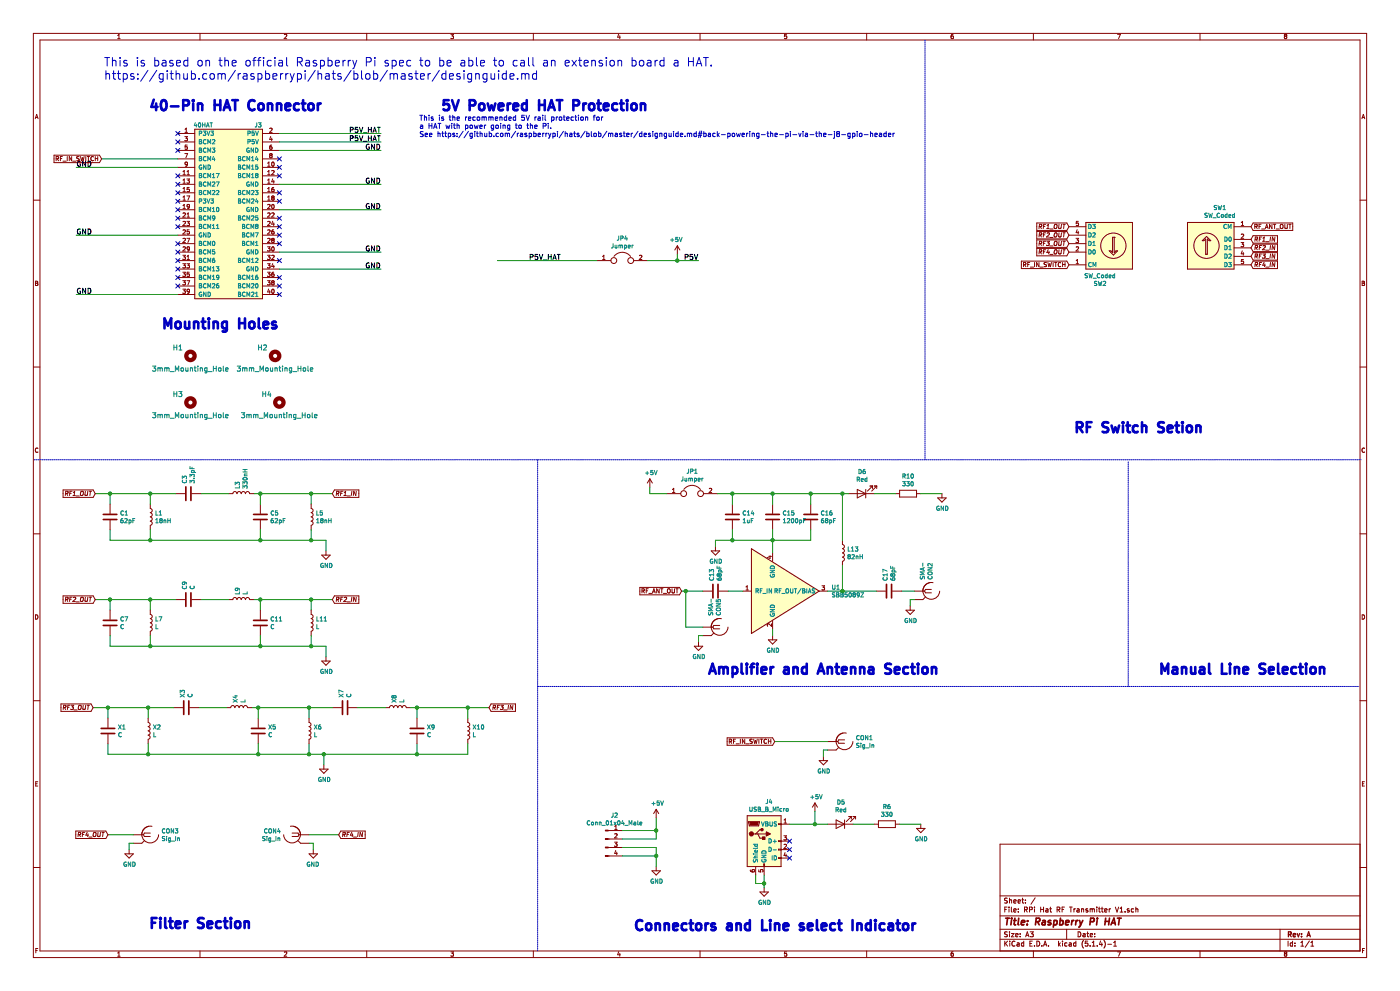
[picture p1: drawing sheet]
EESchema Schematic File Version 4
LIBS:RPi Hat RF Transmitter V1-cache
EELAYER 30 0
EELAYER END
$Descr A3 16535 11693
encoding utf-8
Sheet 1 1
Title "Raspberry Pi HAT"
Date ""
Rev "A"
Comp ""
Comment1 ""
Comment2 ""
Comment3 ""
Comment4 ""
$EndDescr
$Comp
L Mechanical:MountingHole H1
U 1 1
P 2250 4200
F 0 "H1" H 2100 4300 60  0000 C CNN
F 1 "3mm_Mounting_Hole" H 2250 4050 60  0000 C CNN
F 2 "project_footprints:NPTH_3mm_ID" H 2150 4200 60  0001 C CNN
F 3 "" H 2150 4200 60  0001 C CNN
	1    2250 4200
	1    0    0    -1  
$EndComp
$Comp
L Mechanical:MountingHole H2
U 1 1
P 3250 4200
F 0 "H2" H 3100 4300 60  0000 C CNN
F 1 "3mm_Mounting_Hole" H 3250 4050 60  0000 C CNN
F 2 "project_footprints:NPTH_3mm_ID" H 3150 4200 60  0001 C CNN
F 3 "" H 3150 4200 60  0001 C CNN
	1    3250 4200
	1    0    0    -1  
$EndComp
$Comp
L Mechanical:MountingHole H3
U 1 1
P 2250 4750
F 0 "H3" H 2100 4850 60  0000 C CNN
F 1 "3mm_Mounting_Hole" H 2250 4600 60  0000 C CNN
F 2 "project_footprints:NPTH_3mm_ID" H 2150 4750 60  0001 C CNN
F 3 "" H 2150 4750 60  0001 C CNN
	1    2250 4750
	1    0    0    -1  
$EndComp
$Comp
L Mechanical:MountingHole H4
U 1 1
P 3300 4750
F 0 "H4" H 3150 4850 60  0000 C CNN
F 1 "3mm_Mounting_Hole" H 3300 4600 60  0000 C CNN
F 2 "project_footprints:NPTH_3mm_ID" H 3200 4750 60  0001 C CNN
F 3 "" H 3200 4750 60  0001 C CNN
	1    3300 4750
	1    0    0    -1  
$EndComp
$Comp
L RPi-Hat-RF-Transmitter-V1-rescue:OX40HAT-raspberrypi_hat J3
U 1 1
P 2700 1575
F 0 "J3" H 3050 1675 50  0000 C CNN
F 1 "40HAT" H 2400 1675 50  0000 C CNN
F 2 "Connector_PinSocket_2.54mm:PinSocket_2x20_P2.54mm_Vertical" H 2700 1775 50  0001 C CNN
F 3 "" H 2000 1575 50  0000 C CNN
	1    2700 1575
	1    0    0    -1  
$EndComp
Text Label 6625 3075 2    60   ~ 0
P5V_HAT
Text Label 8250 3075 2    60   ~ 0
P5V
Wire Wire Line
	8250 3075 8000 3075
Text Notes 5200 1325 0    118  ~ 24
5V Powered HAT Protection
Text Notes 4950 1625 0    60   ~ 0
This is the recommended 5V rail protection for \na HAT with power going to the Pi.\nSee https://github.com/raspberrypi/hats/blob/master/designguide.md#back-powering-the-pi-via-the-j8-gpio-header
Text Notes 1900 3900 0    118  ~ 24
Mounting Holes
Text Notes 1750 1325 0    118  ~ 24
40-Pin HAT Connector
Text Label 900  3475 0    60   ~ 0
GND
Wire Wire Line
	2100 3475 900  3475
Text Label 900  2775 0    60   ~ 0
GND
Wire Wire Line
	2100 2775 900  2775
Wire Wire Line
	3300 2175 4500 2175
Wire Wire Line
	3300 2475 4500 2475
Wire Wire Line
	3300 2975 4500 2975
Wire Wire Line
	3300 3175 4500 3175
Text Label 4500 2175 2    60   ~ 0
GND
Text Label 4500 2475 2    60   ~ 0
GND
Text Label 4500 2975 2    60   ~ 0
GND
Text Label 4500 3175 2    60   ~ 0
GND
Text Label 4500 1775 2    60   ~ 0
GND
Wire Wire Line
	3300 1775 4500 1775
Text Label 4500 1675 2    60   ~ 0
P5V_HAT
Wire Wire Line
	3300 1675 4500 1675
Text Label 4500 1575 2    60   ~ 0
P5V_HAT
Wire Wire Line
	3300 1575 4500 1575
Text Notes 1225 950  0    100  ~ 0
This is based on the official Raspberry Pi spec to be able to call an extension board a HAT.\nhttps://github.com/raspberrypi/hats/blob/master/designguide.md
Wire Wire Line
	2100 1875 1200 1875
$Comp
L Device:C C1
U 1 1
P 1300 6100
F 0 "C1" H 1415 6146 50  0000 L CNN
F 1 "62pF" H 1415 6055 50  0000 L CNN
F 2 "Capacitor_SMD:C_0805_2012Metric_Pad1.15x1.40mm_HandSolder" H 1338 5950 50  0001 C CNN
F 3 "~" H 1300 6100 50  0001 C CNN
	1    1300 6100
	1    0    0    -1  
$EndComp
$Comp
L Device:C C3
U 1 1
P 2225 5825
F 0 "C3" H 2340 5871 50  0000 L CNN
F 1 "3.3pF" H 2340 5780 50  0000 L CNN
F 2 "Capacitor_SMD:C_0805_2012Metric_Pad1.15x1.40mm_HandSolder" H 2263 5675 50  0001 C CNN
F 3 "~" H 2225 5825 50  0001 C CNN
	1    2225 5825
	0    -1   -1   0   
$EndComp
$Comp
L Device:C C5
U 1 1
P 3075 6100
F 0 "C5" H 3190 6146 50  0000 L CNN
F 1 "62pF" H 3190 6055 50  0000 L CNN
F 2 "Capacitor_SMD:C_0805_2012Metric_Pad1.15x1.40mm_HandSolder" H 3113 5950 50  0001 C CNN
F 3 "~" H 3075 6100 50  0001 C CNN
	1    3075 6100
	1    0    0    -1  
$EndComp
$Comp
L Device:L L1
U 1 1
P 1775 6100
F 0 "L1" H 1828 6146 50  0000 L CNN
F 1 "18nH" H 1828 6055 50  0000 L CNN
F 2 "Inductor_SMD:L_0805_2012Metric_Pad1.15x1.40mm_HandSolder" H 1775 6100 50  0001 C CNN
F 3 "~" H 1775 6100 50  0001 C CNN
	1    1775 6100
	1    0    0    -1  
$EndComp
$Comp
L Device:L L5
U 1 1
P 3675 6100
F 0 "L5" H 3728 6146 50  0000 L CNN
F 1 "18nH" H 3728 6055 50  0000 L CNN
F 2 "Inductor_SMD:L_0805_2012Metric_Pad1.15x1.40mm_HandSolder" H 3675 6100 50  0001 C CNN
F 3 "~" H 3675 6100 50  0001 C CNN
	1    3675 6100
	1    0    0    -1  
$EndComp
$Comp
L Device:L L3
U 1 1
P 2850 5825
F 0 "L3" H 2903 5871 50  0000 L CNN
F 1 "330nH" H 2903 5780 50  0000 L CNN
F 2 "Inductor_SMD:L_0805_2012Metric_Pad1.15x1.40mm_HandSolder" H 2850 5825 50  0001 C CNN
F 3 "~" H 2850 5825 50  0001 C CNN
	1    2850 5825
	0    -1   -1   0   
$EndComp
Wire Wire Line
	1300 5825 1300 5950
Wire Wire Line
	1300 5825 1775 5825
Connection ~ 1775 5825
Wire Wire Line
	1775 5825 2075 5825
Wire Wire Line
	2375 5825 2700 5825
Wire Wire Line
	3000 5825 3075 5825
Wire Wire Line
	3075 5825 3075 5950
Wire Wire Line
	3075 5825 3675 5825
Wire Wire Line
	3675 5825 3675 5950
Connection ~ 3075 5825
Wire Wire Line
	1300 6250 1300 6375
Wire Wire Line
	1300 6375 1775 6375
Wire Wire Line
	1775 6375 1775 6250
Connection ~ 1775 6375
Wire Wire Line
	3075 6250 3075 6375
Connection ~ 3075 6375
Wire Wire Line
	3075 6375 1775 6375
Wire Wire Line
	3675 6250 3675 6375
Wire Wire Line
	3675 6375 3075 6375
Wire Wire Line
	3850 6375 3850 6500
$Comp
L power:GND #PWR09
U 1 1
P 3850 6500
F 0 "#PWR09" H 3850 6250 50  0001 C CNN
F 1 "GND" H 3855 6327 50  0000 C CNN
F 2 "" H 3850 6500 50  0001 C CNN
F 3 "" H 3850 6500 50  0001 C CNN
	1    3850 6500
	1    0    0    -1  
$EndComp
Text GLabel 1125 5825 0    50   Input Italic 0
RF1_OUT
Text GLabel 3925 5825 2    50   Input Italic 0
RF1_IN
$Comp
L Device:C X1
U 1 1
P 1275 8625
F 0 "X1" H 1390 8671 50  0000 L CNN
F 1 "C" H 1390 8580 50  0000 L CNN
F 2 "Capacitor_SMD:C_0805_2012Metric_Pad1.15x1.40mm_HandSolder" H 1313 8475 50  0001 C CNN
F 3 "~" H 1275 8625 50  0001 C CNN
	1    1275 8625
	1    0    0    -1  
$EndComp
$Comp
L Device:C X3
U 1 1
P 2200 8350
F 0 "X3" H 2315 8396 50  0000 L CNN
F 1 "C" H 2315 8305 50  0000 L CNN
F 2 "Capacitor_SMD:C_0805_2012Metric_Pad1.15x1.40mm_HandSolder" H 2238 8200 50  0001 C CNN
F 3 "~" H 2200 8350 50  0001 C CNN
	1    2200 8350
	0    -1   -1   0   
$EndComp
$Comp
L Device:C X5
U 1 1
P 3050 8625
F 0 "X5" H 3165 8671 50  0000 L CNN
F 1 "C" H 3165 8580 50  0000 L CNN
F 2 "Capacitor_SMD:C_0805_2012Metric_Pad1.15x1.40mm_HandSolder" H 3088 8475 50  0001 C CNN
F 3 "~" H 3050 8625 50  0001 C CNN
	1    3050 8625
	1    0    0    -1  
$EndComp
$Comp
L Device:L X2
U 1 1
P 1750 8625
F 0 "X2" H 1803 8671 50  0000 L CNN
F 1 "L" H 1803 8580 50  0000 L CNN
F 2 "Inductor_SMD:L_0805_2012Metric_Pad1.15x1.40mm_HandSolder" H 1750 8625 50  0001 C CNN
F 3 "~" H 1750 8625 50  0001 C CNN
	1    1750 8625
	1    0    0    -1  
$EndComp
$Comp
L Device:L X6
U 1 1
P 3650 8625
F 0 "X6" H 3703 8671 50  0000 L CNN
F 1 "L" H 3703 8580 50  0000 L CNN
F 2 "Inductor_SMD:L_0805_2012Metric_Pad1.15x1.40mm_HandSolder" H 3650 8625 50  0001 C CNN
F 3 "~" H 3650 8625 50  0001 C CNN
	1    3650 8625
	1    0    0    -1  
$EndComp
$Comp
L Device:L X4
U 1 1
P 2825 8350
F 0 "X4" H 2878 8396 50  0000 L CNN
F 1 "L" H 2878 8305 50  0000 L CNN
F 2 "Inductor_SMD:L_0805_2012Metric_Pad1.15x1.40mm_HandSolder" H 2825 8350 50  0001 C CNN
F 3 "~" H 2825 8350 50  0001 C CNN
	1    2825 8350
	0    -1   -1   0   
$EndComp
Wire Wire Line
	1275 8350 1275 8475
Wire Wire Line
	1275 8350 1750 8350
Connection ~ 1750 8350
Wire Wire Line
	1750 8350 2050 8350
Wire Wire Line
	2350 8350 2675 8350
Wire Wire Line
	2975 8350 3050 8350
Wire Wire Line
	3050 8350 3050 8475
Wire Wire Line
	1275 8775 1275 8900
Wire Wire Line
	1275 8900 1750 8900
Wire Wire Line
	1750 8900 1750 8775
Connection ~ 1750 8900
Wire Wire Line
	3050 8775 3050 8900
Connection ~ 3050 8900
Wire Wire Line
	3050 8900 1750 8900
Wire Wire Line
	3650 8775 3650 8900
Wire Wire Line
	3650 8900 3050 8900
Wire Wire Line
	3825 8900 3825 9025
$Comp
L power:GND #PWR010
U 1 1
P 3825 9025
F 0 "#PWR010" H 3825 8775 50  0001 C CNN
F 1 "GND" H 3830 8852 50  0000 C CNN
F 2 "" H 3825 9025 50  0001 C CNN
F 3 "" H 3825 9025 50  0001 C CNN
	1    3825 9025
	1    0    0    -1  
$EndComp
$Comp
L Device:C C7
U 1 1
P 1300 7350
F 0 "C7" H 1415 7396 50  0000 L CNN
F 1 "C" H 1415 7305 50  0000 L CNN
F 2 "Capacitor_SMD:C_0805_2012Metric_Pad1.15x1.40mm_HandSolder" H 1338 7200 50  0001 C CNN
F 3 "~" H 1300 7350 50  0001 C CNN
	1    1300 7350
	1    0    0    -1  
$EndComp
$Comp
L Device:C C9
U 1 1
P 2225 7075
F 0 "C9" H 2340 7121 50  0000 L CNN
F 1 "C" H 2340 7030 50  0000 L CNN
F 2 "Capacitor_SMD:C_0805_2012Metric_Pad1.15x1.40mm_HandSolder" H 2263 6925 50  0001 C CNN
F 3 "~" H 2225 7075 50  0001 C CNN
	1    2225 7075
	0    -1   -1   0   
$EndComp
$Comp
L Device:C C11
U 1 1
P 3075 7350
F 0 "C11" H 3190 7396 50  0000 L CNN
F 1 "C" H 3190 7305 50  0000 L CNN
F 2 "Capacitor_SMD:C_0805_2012Metric_Pad1.15x1.40mm_HandSolder" H 3113 7200 50  0001 C CNN
F 3 "~" H 3075 7350 50  0001 C CNN
	1    3075 7350
	1    0    0    -1  
$EndComp
$Comp
L Device:L L7
U 1 1
P 1775 7350
F 0 "L7" H 1828 7396 50  0000 L CNN
F 1 "L" H 1828 7305 50  0000 L CNN
F 2 "Inductor_SMD:L_0805_2012Metric_Pad1.15x1.40mm_HandSolder" H 1775 7350 50  0001 C CNN
F 3 "~" H 1775 7350 50  0001 C CNN
	1    1775 7350
	1    0    0    -1  
$EndComp
$Comp
L Device:L L11
U 1 1
P 3675 7350
F 0 "L11" H 3728 7396 50  0000 L CNN
F 1 "L" H 3728 7305 50  0000 L CNN
F 2 "Inductor_SMD:L_0805_2012Metric_Pad1.15x1.40mm_HandSolder" H 3675 7350 50  0001 C CNN
F 3 "~" H 3675 7350 50  0001 C CNN
	1    3675 7350
	1    0    0    -1  
$EndComp
$Comp
L Device:L L9
U 1 1
P 2850 7075
F 0 "L9" H 2903 7121 50  0000 L CNN
F 1 "L" H 2903 7030 50  0000 L CNN
F 2 "Inductor_SMD:L_0805_2012Metric_Pad1.15x1.40mm_HandSolder" H 2850 7075 50  0001 C CNN
F 3 "~" H 2850 7075 50  0001 C CNN
	1    2850 7075
	0    -1   -1   0   
$EndComp
Wire Wire Line
	1300 7075 1300 7200
Wire Wire Line
	2375 7075 2700 7075
Wire Wire Line
	3000 7075 3075 7075
Wire Wire Line
	3075 7075 3075 7200
Wire Wire Line
	3675 7075 3675 7200
Connection ~ 3075 7075
Wire Wire Line
	1300 7500 1300 7625
Wire Wire Line
	1300 7625 1775 7625
Wire Wire Line
	1775 7625 1775 7500
Connection ~ 1775 7625
Wire Wire Line
	3075 7500 3075 7625
Connection ~ 3075 7625
Wire Wire Line
	3075 7625 1775 7625
Wire Wire Line
	3675 7500 3675 7625
Wire Wire Line
	3675 7625 3075 7625
Wire Wire Line
	3850 7625 3850 7750
$Comp
L power:GND #PWR011
U 1 1
P 3850 7750
F 0 "#PWR011" H 3850 7500 50  0001 C CNN
F 1 "GND" H 3855 7577 50  0000 C CNN
F 2 "" H 3850 7750 50  0001 C CNN
F 3 "" H 3850 7750 50  0001 C CNN
	1    3850 7750
	1    0    0    -1  
$EndComp
Text GLabel 1125 7075 0    50   Input Italic 0
RF2_OUT
Text GLabel 1275 9850 0    50   Input Italic 0
RF4_OUT
Text GLabel 4000 9850 2    50   Input Italic 0
RF4_IN
Wire Notes Line
	10925 475  10925 5425
Wire Notes Line
	400  5425 16075 5425
Text Notes 1750 10975 0    118  ~ 24
Filter Section\n
Text Notes 12675 5125 0    118  ~ 24
RF Switch Setion
$Comp
L Device:C C14
U 1 1
P 8650 6100
F 0 "C14" H 8765 6146 50  0000 L CNN
F 1 "1uF" H 8765 6055 50  0000 L CNN
F 2 "Capacitor_SMD:C_0805_2012Metric_Pad1.15x1.40mm_HandSolder" H 8688 5950 50  0001 C CNN
F 3 "~" H 8650 6100 50  0001 C CNN
	1    8650 6100
	1    0    0    -1  
$EndComp
Wire Wire Line
	8650 5825 8650 5950
$Comp
L Device:C C15
U 1 1
P 9125 6100
F 0 "C15" H 9240 6146 50  0000 L CNN
F 1 "1200pF" H 9240 6055 50  0000 L CNN
F 2 "Capacitor_SMD:C_0805_2012Metric_Pad1.15x1.40mm_HandSolder" H 9163 5950 50  0001 C CNN
F 3 "~" H 9125 6100 50  0001 C CNN
	1    9125 6100
	1    0    0    -1  
$EndComp
Wire Wire Line
	9125 5825 9125 5950
$Comp
L Device:C C16
U 1 1
P 9575 6100
F 0 "C16" H 9690 6146 50  0000 L CNN
F 1 "68pF" H 9690 6055 50  0000 L CNN
F 2 "Capacitor_SMD:C_0805_2012Metric_Pad1.15x1.40mm_HandSolder" H 9613 5950 50  0001 C CNN
F 3 "~" H 9575 6100 50  0001 C CNN
	1    9575 6100
	1    0    0    -1  
$EndComp
Wire Wire Line
	9575 5825 9575 5950
$Comp
L Device:C C13
U 1 1
P 8450 6975
F 0 "C13" H 8565 7021 50  0000 L CNN
F 1 "68pF" H 8565 6930 50  0000 L CNN
F 2 "Capacitor_SMD:C_0805_2012Metric_Pad1.15x1.40mm_HandSolder" H 8488 6825 50  0001 C CNN
F 3 "~" H 8450 6975 50  0001 C CNN
	1    8450 6975
	0    -1   -1   0   
$EndComp
$Comp
L Device:C C17
U 1 1
P 10500 6975
F 0 "C17" H 10615 7021 50  0000 L CNN
F 1 "68pF" H 10615 6930 50  0000 L CNN
F 2 "Capacitor_SMD:C_0805_2012Metric_Pad1.15x1.40mm_HandSolder" H 10538 6825 50  0001 C CNN
F 3 "~" H 10500 6975 50  0001 C CNN
	1    10500 6975
	0    -1   -1   0   
$EndComp
$Comp
L Device:L L13
U 1 1
P 9950 6525
F 0 "L13" H 10003 6571 50  0000 L CNN
F 1 "82nH" H 10003 6480 50  0000 L CNN
F 2 "Inductor_SMD:L_0805_2012Metric_Pad1.15x1.40mm_HandSolder" H 9950 6525 50  0001 C CNN
F 3 "~" H 9950 6525 50  0001 C CNN
	1    9950 6525
	1    0    0    -1  
$EndComp
Wire Wire Line
	9575 5825 9125 5825
Wire Wire Line
	9125 5825 8650 5825
Connection ~ 9125 5825
Wire Wire Line
	8600 6975 8775 6975
Wire Wire Line
	9575 6250 9575 6375
Wire Wire Line
	9125 6375 9125 6250
Wire Wire Line
	9125 6375 8650 6375
Wire Wire Line
	8650 6375 8650 6250
Connection ~ 9125 6375
Wire Wire Line
	8650 6375 8450 6375
Wire Wire Line
	8450 6375 8450 6450
Connection ~ 8650 6375
$Comp
L power:GND #PWR013
U 1 1
P 8450 6450
F 0 "#PWR013" H 8450 6200 50  0001 C CNN
F 1 "GND" H 8455 6277 50  0000 C CNN
F 2 "" H 8450 6450 50  0001 C CNN
F 3 "" H 8450 6450 50  0001 C CNN
	1    8450 6450
	1    0    0    -1  
$EndComp
Text Notes 8350 7975 0    118  ~ 24
Amplifier and Antenna Section
Wire Notes Line
	6350 8100 16050 8100
Text Notes 7475 11000 0    118  ~ 24
Connectors and Line select Indicator\n
Wire Wire Line
	9775 6975 9950 6975
Connection ~ 9950 6975
Wire Wire Line
	9950 6675 9950 6975
Wire Wire Line
	9125 6525 9125 6375
$Comp
L power:GND #PWR020
U 1 1
P 9125 7500
F 0 "#PWR020" H 9125 7250 50  0001 C CNN
F 1 "GND" H 9130 7327 50  0000 C CNN
F 2 "" H 9125 7500 50  0001 C CNN
F 3 "" H 9125 7500 50  0001 C CNN
	1    9125 7500
	1    0    0    -1  
$EndComp
$Comp
L power:+5V #PWR014
U 1 1
P 8000 3000
F 0 "#PWR014" H 8000 2850 50  0001 C CNN
F 1 "+5V" H 8015 3173 50  0000 C CNN
F 2 "" H 8000 3000 50  0001 C CNN
F 3 "" H 8000 3000 50  0001 C CNN
	1    8000 3000
	-1   0    0    -1  
$EndComp
Wire Wire Line
	8000 3000 8000 3075
$Comp
L power:+5V #PWR019
U 1 1
P 7675 5750
F 0 "#PWR019" H 7675 5600 50  0001 C CNN
F 1 "+5V" H 7690 5923 50  0000 C CNN
F 2 "" H 7675 5750 50  0001 C CNN
F 3 "" H 7675 5750 50  0001 C CNN
	1    7675 5750
	1    0    0    -1  
$EndComp
Text GLabel 8050 6975 0    50   Input ~ 0
RF_ANT_OUT
Wire Wire Line
	8050 6975 8100 6975
Connection ~ 8100 6975
Wire Wire Line
	8100 6975 8300 6975
$Comp
L vk_custom_kicad:SMA- CON2
U 1 1
P 11100 6975
F 0 "CON2" H 11230 6865 50  0000 L CNN
F 1 "SMA-" H 11230 6774 50  0000 L CNN
F 2 "Connector_Coaxial:SMA_Amphenol_132291-12_Vertical" V 11100 6775 50  0001 C CNN
F 3 "JOHNSON COMPONENTS" H 11250 6825 50  0001 L BNN
F 4 "91B6105" H 11500 6725 50  0001 L BNN "Field4"
F 5 "1339835" H 11500 6725 50  0001 L BNN "Field5"
F 6 "142-0701-871" H 11250 6825 50  0001 L BNN "Field6"
	1    11100 6975
	0    1    -1   0   
$EndComp
$Comp
L power:GND #PWR022
U 1 1
P 10750 7150
F 0 "#PWR022" H 10750 6900 50  0001 C CNN
F 1 "GND" H 10755 6977 50  0000 C CNN
F 2 "" H 10750 7150 50  0001 C CNN
F 3 "" H 10750 7150 50  0001 C CNN
	1    10750 7150
	1    0    0    -1  
$EndComp
Wire Wire Line
	10650 6975 10800 6975
Wire Wire Line
	10800 7075 10750 7075
Wire Wire Line
	10750 7075 10750 7150
$Comp
L vk_custom_kicad:SMA- CON1
U 1 1
P 10075 8750
F 0 "CON1" V 10115 8780 50  0000 L CNN
F 1 "Sig_In" V 10024 8780 50  0000 L CNN
F 2 "Connector_Coaxial:SMA_Amphenol_132291-12_Vertical" V 10075 8550 50  0001 C CNN
F 3 "JOHNSON COMPONENTS" H 10225 8600 50  0001 L BNN
F 4 "91B6105" H 10475 8500 50  0001 L BNN "Field4"
F 5 "1339835" H 10475 8500 50  0001 L BNN "Field5"
F 6 "142-0701-871" H 10225 8600 50  0001 L BNN "Field6"
	1    10075 8750
	0    1    -1   0   
$EndComp
$Comp
L power:GND #PWR021
U 1 1
P 9725 8925
F 0 "#PWR021" H 9725 8675 50  0001 C CNN
F 1 "GND" H 9730 8752 50  0000 C CNN
F 2 "" H 9725 8925 50  0001 C CNN
F 3 "" H 9725 8925 50  0001 C CNN
	1    9725 8925
	1    0    0    -1  
$EndComp
Wire Wire Line
	9775 8850 9725 8850
Wire Wire Line
	9725 8850 9725 8925
Text GLabel 9150 8750 0    50   Input ~ 0
RF_IN_SWITCH
$Comp
L Connector:Conn_01x04_Male J2
U 1 1
P 7150 9900
F 0 "J2" H 7258 10181 50  0000 C CNN
F 1 "Conn_01x04_Male" H 7258 10090 50  0000 C CNN
F 2 "Connector_PinHeader_2.54mm:PinHeader_1x04_P2.54mm_Vertical" H 7150 9900 50  0001 C CNN
F 3 "~" H 7150 9900 50  0001 C CNN
	1    7150 9900
	1    0    0    -1  
$EndComp
Wire Wire Line
	7350 10000 7750 10000
Wire Wire Line
	7750 10000 7750 10100
Wire Wire Line
	7750 10100 7350 10100
Wire Wire Line
	7750 9800 7750 9900
Wire Wire Line
	7350 9800 7750 9800
Wire Wire Line
	7350 9900 7750 9900
Wire Wire Line
	7750 9800 7750 9650
Connection ~ 7750 9800
Wire Wire Line
	7750 10100 7750 10225
Connection ~ 7750 10100
$Comp
L power:+5V #PWR015
U 1 1
P 7750 9650
F 0 "#PWR015" H 7750 9500 50  0001 C CNN
F 1 "+5V" H 7765 9823 50  0000 C CNN
F 2 "" H 7750 9650 50  0001 C CNN
F 3 "" H 7750 9650 50  0001 C CNN
	1    7750 9650
	1    0    0    -1  
$EndComp
$Comp
L power:GND #PWR016
U 1 1
P 7750 10225
F 0 "#PWR016" H 7750 9975 50  0001 C CNN
F 1 "GND" H 7755 10052 50  0000 C CNN
F 2 "" H 7750 10225 50  0001 C CNN
F 3 "" H 7750 10225 50  0001 C CNN
	1    7750 10225
	1    0    0    -1  
$EndComp
$Comp
L Device:Jumper JP1
U 1 1
P 8175 5825
F 0 "JP1" H 8175 6089 50  0000 C CNN
F 1 "Jumper" H 8175 5998 50  0000 C CNN
F 2 "Connector_PinHeader_2.54mm:PinHeader_1x02_P2.54mm_Vertical" H 8175 5825 50  0001 C CNN
F 3 "~" H 8175 5825 50  0001 C CNN
	1    8175 5825
	1    0    0    -1  
$EndComp
Wire Wire Line
	8475 5825 8650 5825
Connection ~ 8650 5825
Wire Wire Line
	7675 5825 7875 5825
Wire Wire Line
	7675 5750 7675 5825
$Comp
L vk_custom_kicad:SMA- CON5
U 1 1
P 8600 7400
F 0 "CON5" H 8730 7290 50  0000 L CNN
F 1 "SMA-" H 8730 7199 50  0000 L CNN
F 2 "Connector_Coaxial:SMA_Amphenol_132291-12_Vertical" V 8600 7200 50  0001 C CNN
F 3 "JOHNSON COMPONENTS" H 8750 7250 50  0001 L BNN
F 4 "91B6105" H 9000 7150 50  0001 L BNN "Field4"
F 5 "1339835" H 9000 7150 50  0001 L BNN "Field5"
F 6 "142-0701-871" H 8750 7250 50  0001 L BNN "Field6"
	1    8600 7400
	0    1    -1   0   
$EndComp
$Comp
L power:GND #PWR012
U 1 1
P 8250 7575
F 0 "#PWR012" H 8250 7325 50  0001 C CNN
F 1 "GND" H 8255 7402 50  0000 C CNN
F 2 "" H 8250 7575 50  0001 C CNN
F 3 "" H 8250 7575 50  0001 C CNN
	1    8250 7575
	1    0    0    -1  
$EndComp
Wire Wire Line
	8300 7500 8250 7500
Wire Wire Line
	8250 7500 8250 7575
Wire Wire Line
	8100 7400 8100 6975
Wire Wire Line
	8100 7400 8300 7400
Connection ~ 8000 3075
Wire Wire Line
	9150 8750 9775 8750
$Comp
L Connector:USB_B_Micro J4
U 1 1
P 9025 9925
F 0 "J4" H 9082 10392 50  0000 C CNN
F 1 "USB_B_Micro" H 9082 10301 50  0000 C CNN
F 2 "Connector_USB:USB_Micro-B_Molex-105017-0001" H 9175 9875 50  0001 C CNN
F 3 "~" H 9175 9875 50  0001 C CNN
	1    9025 9925
	1    0    0    -1  
$EndComp
Wire Wire Line
	9325 9725 9625 9725
Wire Wire Line
	9625 9725 9625 9575
Wire Wire Line
	8925 10325 8925 10425
Wire Wire Line
	8925 10425 9025 10425
Wire Wire Line
	9025 10425 9025 10325
Wire Wire Line
	9025 10425 9025 10475
Connection ~ 9025 10425
$Comp
L power:GND #PWR027
U 1 1
P 9025 10475
F 0 "#PWR027" H 9025 10225 50  0001 C CNN
F 1 "GND" H 9030 10302 50  0000 C CNN
F 2 "" H 9025 10475 50  0001 C CNN
F 3 "" H 9025 10475 50  0001 C CNN
	1    9025 10475
	1    0    0    -1  
$EndComp
$Comp
L power:+5V #PWR028
U 1 1
P 9625 9575
F 0 "#PWR028" H 9625 9425 50  0001 C CNN
F 1 "+5V" H 9640 9748 50  0000 C CNN
F 2 "" H 9625 9575 50  0001 C CNN
F 3 "" H 9625 9575 50  0001 C CNN
	1    9625 9575
	1    0    0    -1  
$EndComp
$Comp
L vk_custom_kicad:SMA- CON3
U 1 1
P 1875 9850
F 0 "CON3" V 1915 9880 50  0000 L CNN
F 1 "Sig_In" V 1824 9880 50  0000 L CNN
F 2 "Connector_Coaxial:SMA_Amphenol_132291-12_Vertical" V 1875 9650 50  0001 C CNN
F 3 "JOHNSON COMPONENTS" H 2025 9700 50  0001 L BNN
F 4 "91B6105" H 2275 9600 50  0001 L BNN "Field4"
F 5 "1339835" H 2275 9600 50  0001 L BNN "Field5"
F 6 "142-0701-871" H 2025 9700 50  0001 L BNN "Field6"
	1    1875 9850
	0    1    -1   0   
$EndComp
$Comp
L power:GND #PWR05
U 1 1
P 1525 10025
F 0 "#PWR05" H 1525 9775 50  0001 C CNN
F 1 "GND" H 1530 9852 50  0000 C CNN
F 2 "" H 1525 10025 50  0001 C CNN
F 3 "" H 1525 10025 50  0001 C CNN
	1    1525 10025
	1    0    0    -1  
$EndComp
Wire Wire Line
	1575 9950 1525 9950
Wire Wire Line
	1525 9950 1525 10025
$Comp
L vk_custom_kicad:SMA- CON4
U 1 1
P 3350 9850
F 0 "CON4" V 3390 9880 50  0000 L CNN
F 1 "Sig_In" V 3299 9880 50  0000 L CNN
F 2 "Connector_Coaxial:SMA_Amphenol_132291-12_Vertical" V 3350 9650 50  0001 C CNN
F 3 "JOHNSON COMPONENTS" H 3500 9700 50  0001 L BNN
F 4 "91B6105" H 3750 9600 50  0001 L BNN "Field4"
F 5 "1339835" H 3750 9600 50  0001 L BNN "Field5"
F 6 "142-0701-871" H 3500 9700 50  0001 L BNN "Field6"
	1    3350 9850
	0    -1   -1   0   
$EndComp
$Comp
L power:GND #PWR06
U 1 1
P 3700 10025
F 0 "#PWR06" H 3700 9775 50  0001 C CNN
F 1 "GND" H 3705 9852 50  0000 C CNN
F 2 "" H 3700 10025 50  0001 C CNN
F 3 "" H 3700 10025 50  0001 C CNN
	1    3700 10025
	-1   0    0    -1  
$EndComp
Wire Wire Line
	3650 9950 3700 9950
Wire Wire Line
	3700 9950 3700 10025
$Comp
L Device:R R10
U 1 1
P 10725 5825
F 0 "R10" V 10518 5825 50  0000 C CNN
F 1 "330" V 10609 5825 50  0000 C CNN
F 2 "Resistor_SMD:R_0805_2012Metric_Pad1.15x1.40mm_HandSolder" V 10655 5825 50  0001 C CNN
F 3 "~" H 10725 5825 50  0001 C CNN
	1    10725 5825
	0    1    1    0   
$EndComp
$Comp
L Device:LED D6
U 1 1
P 10175 5825
F 0 "D6" H 10168 5570 50  0000 C CNN
F 1 "Red" H 10168 5661 50  0000 C CNN
F 2 "LED_SMD:LED_0805_2012Metric_Pad1.15x1.40mm_HandSolder" H 10175 5825 50  0001 C CNN
F 3 "~" H 10175 5825 50  0001 C CNN
	1    10175 5825
	-1   0    0    1   
$EndComp
Wire Wire Line
	10325 5825 10575 5825
Wire Wire Line
	11125 5825 10875 5825
$Comp
L power:GND #PWR030
U 1 1
P 11125 5825
F 0 "#PWR030" H 11125 5575 50  0001 C CNN
F 1 "GND" H 11130 5652 50  0000 C CNN
F 2 "" H 11125 5825 50  0001 C CNN
F 3 "" H 11125 5825 50  0001 C CNN
	1    11125 5825
	1    0    0    -1  
$EndComp
Wire Wire Line
	9950 6375 9950 5825
Wire Wire Line
	10025 5825 9950 5825
Wire Wire Line
	9950 5825 9575 5825
Connection ~ 9950 5825
Connection ~ 9575 5825
$Comp
L Device:R R6
U 1 1
P 10475 9725
F 0 "R6" V 10268 9725 50  0000 C CNN
F 1 "330" V 10359 9725 50  0000 C CNN
F 2 "Resistor_SMD:R_0805_2012Metric_Pad1.15x1.40mm_HandSolder" V 10405 9725 50  0001 C CNN
F 3 "~" H 10475 9725 50  0001 C CNN
	1    10475 9725
	0    1    1    0   
$EndComp
$Comp
L Device:LED D5
U 1 1
P 9925 9725
F 0 "D5" H 9918 9470 50  0000 C CNN
F 1 "Red" H 9918 9561 50  0000 C CNN
F 2 "LED_SMD:LED_0805_2012Metric_Pad1.15x1.40mm_HandSolder" H 9925 9725 50  0001 C CNN
F 3 "~" H 9925 9725 50  0001 C CNN
	1    9925 9725
	-1   0    0    1   
$EndComp
Wire Wire Line
	10075 9725 10325 9725
Wire Wire Line
	10875 9725 10625 9725
$Comp
L power:GND #PWR029
U 1 1
P 10875 9725
F 0 "#PWR029" H 10875 9475 50  0001 C CNN
F 1 "GND" H 10880 9552 50  0000 C CNN
F 2 "" H 10875 9725 50  0001 C CNN
F 3 "" H 10875 9725 50  0001 C CNN
	1    10875 9725
	1    0    0    -1  
$EndComp
Wire Wire Line
	9625 9725 9775 9725
Connection ~ 9625 9725
Wire Notes Line
	13325 5450 13325 8100
Text Notes 13675 7975 0    118  ~ 24
Manual Line Selection
$Comp
L Device:Jumper JP4
U 1 1
P 7350 3075
F 0 "JP4" H 7350 3339 50  0000 C CNN
F 1 "Jumper" H 7350 3248 50  0000 C CNN
F 2 "Connector_PinHeader_2.54mm:PinHeader_1x02_P2.54mm_Vertical" H 7350 3075 50  0001 C CNN
F 3 "~" H 7350 3075 50  0001 C CNN
	1    7350 3075
	1    0    0    -1  
$EndComp
Wire Wire Line
	5875 3075 7050 3075
NoConn ~ 2100 2975
NoConn ~ 2100 3075
NoConn ~ 2100 3175
NoConn ~ 2100 3275
NoConn ~ 2100 3375
NoConn ~ 2100 2675
NoConn ~ 2100 2575
NoConn ~ 2100 2475
NoConn ~ 2100 2375
NoConn ~ 2100 1775
NoConn ~ 2100 1675
NoConn ~ 3300 1875
NoConn ~ 3300 1975
NoConn ~ 3300 2075
NoConn ~ 3300 2275
NoConn ~ 3300 2375
NoConn ~ 3300 2575
NoConn ~ 3300 2675
NoConn ~ 3300 2775
NoConn ~ 3300 3075
NoConn ~ 3300 2875
NoConn ~ 3300 3275
NoConn ~ 3300 3375
NoConn ~ 3300 3475
NoConn ~ 2100 1575
NoConn ~ 9325 10125
NoConn ~ 9325 10025
NoConn ~ 9325 9925
Wire Wire Line
	1300 7075 1775 7075
Wire Wire Line
	1775 7200 1775 7075
Connection ~ 1775 7075
Wire Wire Line
	1775 7075 2075 7075
Wire Wire Line
	1750 8350 1750 8475
NoConn ~ 2100 2875
Wire Wire Line
	1775 5825 1775 5950
Text Label 900  1975 0    60   ~ 0
GND
Wire Wire Line
	2100 1975 900  1975
Wire Wire Line
	1125 5825 1300 5825
Wire Wire Line
	1125 7075 1300 7075
Wire Wire Line
	1275 9850 1575 9850
Wire Wire Line
	3650 9850 4000 9850
Wire Wire Line
	7650 3075 8000 3075
Wire Wire Line
	9950 6975 10350 6975
Connection ~ 1300 5825
Connection ~ 1300 7075
Wire Wire Line
	3850 7625 3675 7625
Connection ~ 3675 7625
Wire Wire Line
	3825 8900 3650 8900
Connection ~ 3650 8900
Wire Wire Line
	3850 6375 3675 6375
Connection ~ 3675 6375
Wire Wire Line
	3925 5825 3675 5825
Connection ~ 3675 5825
Wire Notes Line
	6350 5425 6350 11225
Wire Wire Line
	3075 7075 3675 7075
Connection ~ 3675 7075
Wire Wire Line
	3675 7075 3925 7075
Text GLabel 3925 7075 2    50   Input Italic 0
RF2_IN
Connection ~ 1275 8350
Wire Wire Line
	1100 8350 1275 8350
Text GLabel 1100 8350 0    50   Input Italic 0
RF3_OUT
$Comp
L Device:C X7
U 1 1
P 4075 8350
F 0 "X7" H 4190 8396 50  0000 L CNN
F 1 "C" H 4190 8305 50  0000 L CNN
F 2 "Capacitor_SMD:C_0805_2012Metric_Pad1.15x1.40mm_HandSolder" H 4113 8200 50  0001 C CNN
F 3 "~" H 4075 8350 50  0001 C CNN
	1    4075 8350
	0    -1   -1   0   
$EndComp
$Comp
L Device:C X9
U 1 1
P 4925 8625
F 0 "X9" H 5040 8671 50  0000 L CNN
F 1 "C" H 5040 8580 50  0000 L CNN
F 2 "Capacitor_SMD:C_0805_2012Metric_Pad1.15x1.40mm_HandSolder" H 4963 8475 50  0001 C CNN
F 3 "~" H 4925 8625 50  0001 C CNN
	1    4925 8625
	1    0    0    -1  
$EndComp
$Comp
L Device:L X10
U 1 1
P 5525 8625
F 0 "X10" H 5578 8671 50  0000 L CNN
F 1 "L" H 5578 8580 50  0000 L CNN
F 2 "Inductor_SMD:L_0805_2012Metric_Pad1.15x1.40mm_HandSolder" H 5525 8625 50  0001 C CNN
F 3 "~" H 5525 8625 50  0001 C CNN
	1    5525 8625
	1    0    0    -1  
$EndComp
$Comp
L Device:L X8
U 1 1
P 4700 8350
F 0 "X8" H 4753 8396 50  0000 L CNN
F 1 "L" H 4753 8305 50  0000 L CNN
F 2 "Inductor_SMD:L_0805_2012Metric_Pad1.15x1.40mm_HandSolder" H 4700 8350 50  0001 C CNN
F 3 "~" H 4700 8350 50  0001 C CNN
	1    4700 8350
	0    -1   -1   0   
$EndComp
Wire Wire Line
	4225 8350 4550 8350
Wire Wire Line
	4850 8350 4925 8350
Wire Wire Line
	4925 8350 4925 8475
Wire Wire Line
	4925 8350 5525 8350
Wire Wire Line
	5525 8350 5525 8475
Connection ~ 4925 8350
Wire Wire Line
	4925 8775 4925 8900
Wire Wire Line
	5525 8775 5525 8900
Text GLabel 5775 8350 2    50   Input Italic 0
RF3_IN
Wire Wire Line
	5775 8350 5525 8350
Connection ~ 5525 8350
Wire Wire Line
	3925 8350 3650 8350
Wire Wire Line
	3650 8350 3650 8475
Wire Wire Line
	3650 8350 3050 8350
Connection ~ 3650 8350
Connection ~ 3050 8350
Wire Wire Line
	5525 8900 4925 8900
Wire Wire Line
	4925 8900 3825 8900
Connection ~ 4925 8900
Connection ~ 3825 8900
Wire Wire Line
	9125 7425 9125 7500
$Comp
L vk_custom_kicad:SBB5089Z U1
U 1 1
P 9125 6975
F 0 "U1" H 9819 7021 50  0000 L CNN
F 1 "SBB5089Z" H 9819 6930 50  0000 L CNN
F 2 "RF_AMP_VK:SBB5089Z" H 9375 7275 50  0001 C CNN
F 3 "https://www.google.com/url?sa=t&rct=j&q=&esrc=s&source=web&cd=1&ved=2ahUKEwj0l8WIkrbkAhXJbSsKHbu_CUMQFjAAegQIAhAC&url=https%3A%2F%2Fwww.qorvo.com%2Fproducts%2Fd%2Fda001309&usg=AOvVaw22USKWOlHmggPE9cEKP7A4" H 9375 7275 50  0001 C CNN
	1    9125 6975
	1    0    0    -1  
$EndComp
Wire Wire Line
	9125 6375 9575 6375
$Comp
L Switch:SW_Coded SW1
U 1 1
P 14275 2925
F 0 "SW1" H 14407 3400 50  0000 C CNN
F 1 "SW_Coded" H 14407 3309 50  0000 C CNN
F 2 "VK_Cus_KiCad:1x4_switch" H 14250 2950 50  0001 C CNN
F 3 "~" H 14250 2950 50  0001 C CNN
	1    14275 2925
	1    0    0    -1  
$EndComp
$Comp
L Switch:SW_Coded SW2
U 1 1
P 13125 2875
F 0 "SW2" H 13257 3350 50  0000 C CNN
F 1 "SW_Coded" H 13257 3259 50  0000 C CNN
F 2 "VK_Cus_KiCad:1x4_switch" H 13100 2900 50  0001 C CNN
F 3 "~" H 13100 2900 50  0001 C CNN
	1    13125 2875
	-1   0    0    1   
$EndComp
Text GLabel 12625 2675 0    50   Input Italic 0
RF1_OUT
Text GLabel 12625 2775 0    50   Input Italic 0
RF2_OUT
Text GLabel 12625 2875 0    50   Input Italic 0
RF3_OUT
Text GLabel 12625 2975 0    50   Input Italic 0
RF4_OUT
Text GLabel 12625 3125 0    50   Input ~ 0
RF_IN_SWITCH
Text GLabel 14775 2675 2    50   Input ~ 0
RF_ANT_OUT
Text GLabel 14775 2825 2    50   Input Italic 0
RF1_IN
Text GLabel 14775 2925 2    50   Input Italic 0
RF2_IN
Text GLabel 14775 3025 2    50   Input Italic 0
RF3_IN
Text GLabel 14775 3125 2    50   Input Italic 0
RF4_IN
Text GLabel 1200 1875 0    50   Input ~ 0
RF_IN_SWITCH
NoConn ~ 2100 2075
NoConn ~ 2100 2175
NoConn ~ 2100 2275
$EndSCHEMATC
